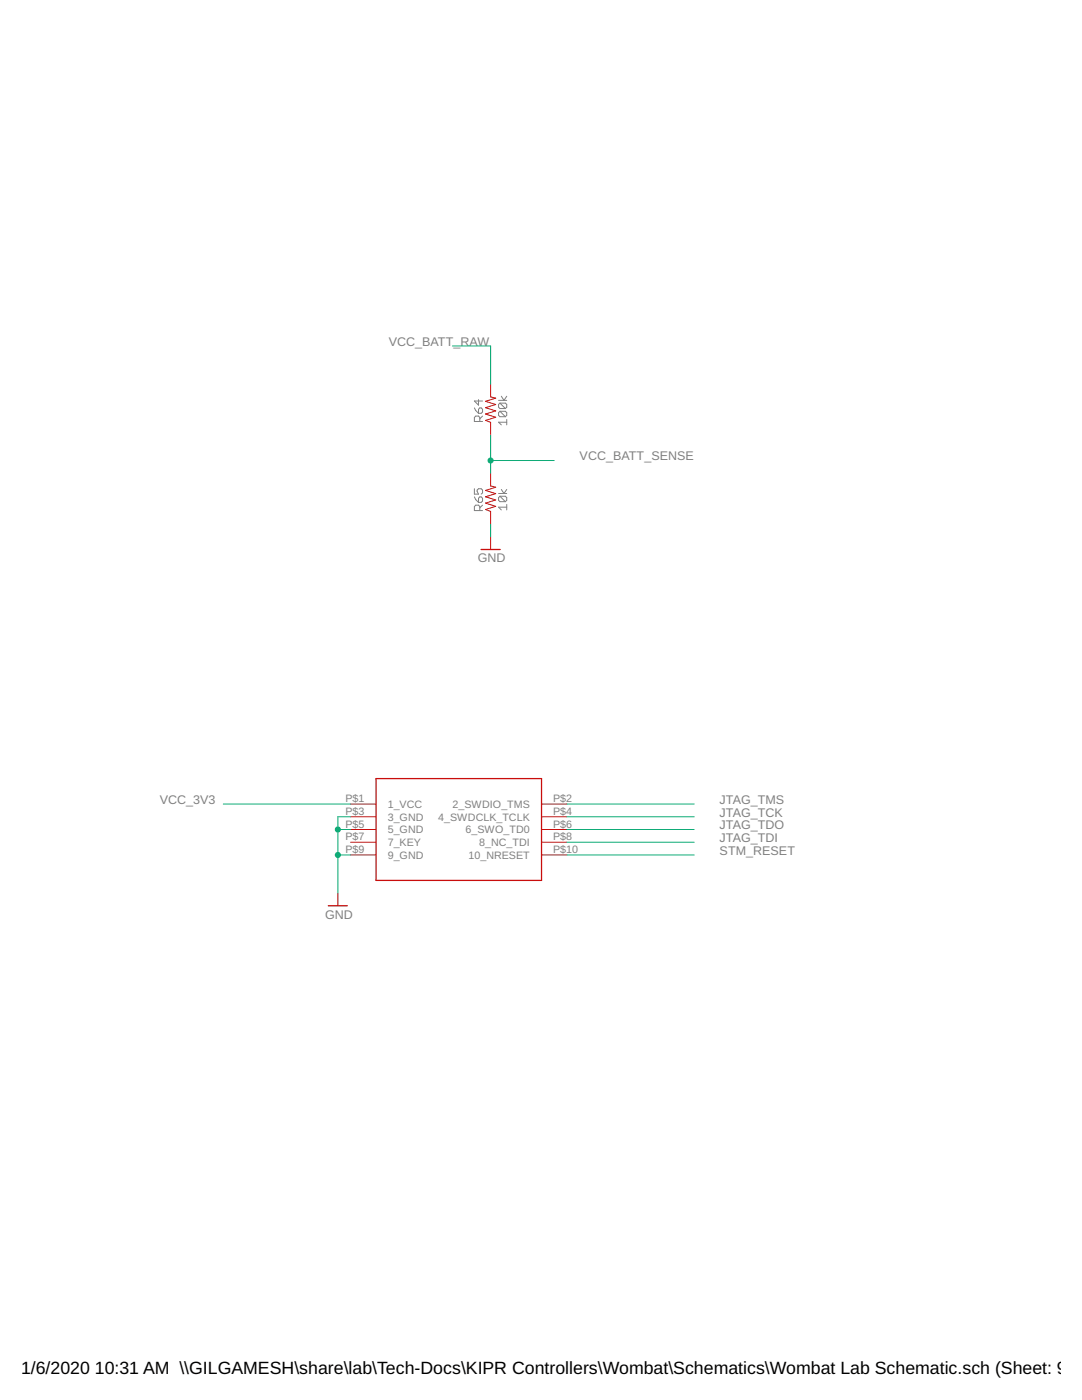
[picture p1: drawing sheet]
<svg xmlns="http://www.w3.org/2000/svg" width="216mm" height="279mm" viewBox="0 0 216 279" stroke-linecap="round" stroke-linejoin="round" font-family="sans-serif">
<g fill="none" stroke="#808080" stroke-width=".2">
<path d="M95.5 79.8v1.1l-.8-.9h1.6M99.5 79.9h1.6M100 79.1l.6 .8 .5-.8M94.7 97.5v1.1h.8l-.3-.5v-.3l.3-.3h.5l.3 .3v.6l-.3 .2M94.7 81.4l.2 .5 .6 .6M94.7 99.2l.2 .5 .6 .6M95.7 84.1v-.8l-.2-.3h-.6l-.2 .3v.8h1.6M95.7 81.4h.3l.3 .3v.5l-.3 .3h-.5v-.8zM95.7 99.2h.3l.3 .2v.6l-.3 .3h-.5v-.9zM96.3 83l-.6 .6M99.5 98.5h1.6M99.8 80.5h1l.3 .2v.6l-.3 .2"/>
<path d="M99.8 82.1h1l.3 .3v.5l-.3 .3M99.8 99h1l.3 .3v.5l-.3 .3M99.8 82.1l-.3 .3v.5l.3 .3h1M99.8 80.5l-.3 .2v.6l.3 .2h1M99.8 99l-.3 .3v.5l.3 .3h1M99.8 82.1l1 1.1M99.8 80.5l1 1M99.8 99l1 1.1M100 97.7l.6 .8 .5-.8M101.1 84.3h-1.6l.5 .5M101.1 83.7v1.1M95.7 101.9v-.8l-.2-.3h-.6l-.2 .3v.8h1.6"/>
<path d="M96.3 100.8l-.6 .5M101.1 100.7v1.1M101.1 101.2h-1.6l.5 .6"/>
</g>
<path d="M96 109.7h3.8M75 155.4h33.1v20.3h-33.1zM65.5 180.8h3.8" fill="none" stroke="#c90d0c" stroke-width=".25"/>
<g fill="none" stroke="#c90d0c" stroke-width=".2">
<path d="M97.9 76.7v2.5l1 .3-2 .6 2 .6-2 .7 2 .6-2 .6 2 .7-2 .6 1 .4v2.5M97.9 94.4v2.6l1 .2-2 .7 2 .6-2 .6 2 .7-2 .6 2 .6-2 .7 1 .4v2.5M97.9 107.1v2.6M67.4 178.2v2.6M70 160.5h5M70 163h5M70 165.5h5M70 168.1h5M70 170.6h5M108.1 160.5h5M108.1 163h5M108.1 165.5h5"/>
<path d="M108.1 168.1h5M108.1 170.6h5"/>
</g>
<g fill="none" stroke="#0dab76" stroke-width=".2">
<path d="M90.3 69h7.6v7.7M97.9 86.8v7.6M97.9 91.9h12.7M97.9 104.6v2.5M44.6 160.5h25.4M67.4 165.5h2.6M67.4 170.6h2.6M70 163h-2.6v15.2M113.1 163h25.4M113.1 165.5h25.4M113.1 170.6h25.4M113.1 160.5h25.4"/>
<path d="M113.1 168.1h25.4"/>
</g>
<g fill="#0dab76" stroke="#0dab76" stroke-width=".2">
<circle cx="67.4" cy="165.5" r=".51"/>
<circle cx="67.4" cy="170.6" r=".51"/>
<circle cx="97.9" cy="91.9" r=".51"/>
</g>
<g font-size="3.5">
<text x="4.2" y="274.2">1/6/2020</text>
<text x="18.9" y="274.2">10:31 AM \\GILGAMESH\share\lab\Tech-Docs\KIPR Controllers\Wombat\Schematics\Wombat Lab Schematic.sch (Sheet: 9/17</text>
</g>
<g font-size="2.5" fill="#808080">
<text x="77.6" y="69">VCC_BATT_RAW</text>
<text x="115.7" y="91.9">VCC_BATT_SENSE</text>
<text x="95.3" y="112.2">GND</text>
<text x="31.9" y="160.5">VCC_3V3</text>
<text x="143.6" y="160.5">JTAG_TMS</text>
<text x="143.6" y="163">JTAG_TCK</text>
<text x="143.6" y="165.5">JTAG_TDO</text>
<text x="143.6" y="168.1">JTAG_TDI</text>
<text x="143.6" y="170.6">STM_RESET</text>
<text x="64.9" y="183.3">GND</text>
</g>
<g font-size="2.1" fill="#808080">
<text x="68.9" y="160.1">P$1</text>
<text x="77.4" y="161.2">1_VCC</text>
<text x="90.3" y="161.2">2_SWDIO_TMS</text>
<text x="110.4" y="160.1">P$2</text>
<text x="68.9" y="162.6">P$3</text>
<text x="68.9" y="165.2">P$5</text>
<text x="68.9" y="167.7">P$7</text>
<text x="77.4" y="163.8">3_GND</text>
<text x="77.4" y="166.3">5_GND</text>
<text x="87.4" y="163.8">4_SWDCLK_TCLK</text>
<text x="92.9" y="166.3">6_SWO_TD0</text>
<text x="110.4" y="162.6">P$4</text>
<text x="110.4" y="165.2">P$6</text>
<text x="110.4" y="167.7">P$8</text>
<text x="68.9" y="170.3">P$9</text>
<text x="77.4" y="168.8">7_KEY</text>
<text x="77.4" y="171.4">9_GND</text>
<text x="93.5" y="171.4">10_NRESET</text>
<text x="95.6" y="168.8">8_NC_TDI</text>
<text x="110.4" y="170.3">P$10</text>
</g>
</svg>
